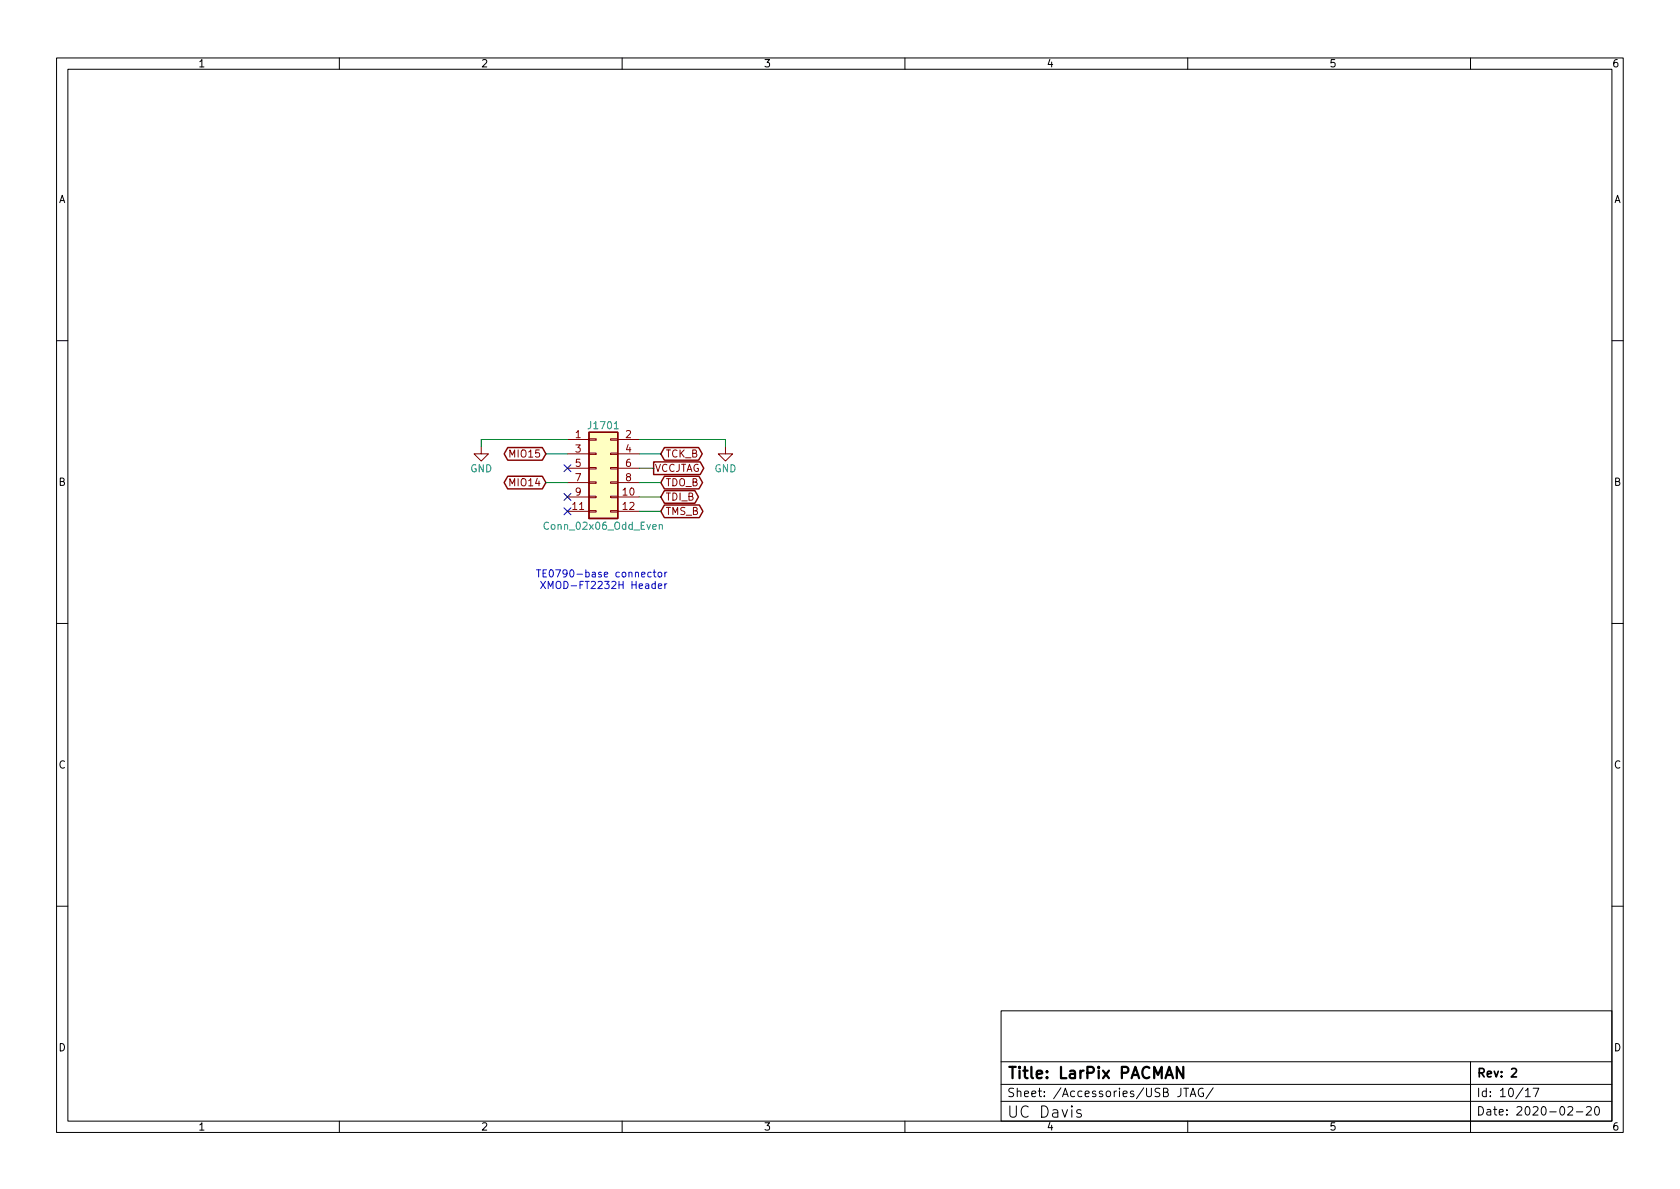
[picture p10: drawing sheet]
<svg xmlns="http://www.w3.org/2000/svg" width="297mm" height="210mm" viewBox="0 0 297 210" stroke-linecap="round" stroke-linejoin="round" font-family="sans-serif">
<g fill="none" stroke="#000" stroke-width=".18">
<path d="M10 10.2h277v190.1h-277zM12 12.2h273v186.1h-273zM60 10.2v2M110 10.2v2M160 10.2v2M210 10.2v2M260 10.2v2M10 60.2h2M285 60.2h2M10 110.2h2M285 110.2h2M10 160.2h2"/>
<path d="M177 178.7h108v19.6h-108zM285 160.2h2M60 198.3v2M110 198.3v2M160 198.3v2M177 194.8h108M177 191.8h108M177 187.8h108M191.1 196.3l-.5-.1-.2 .3 .1 .3 .6 .2 .1 .2-.1 .3-.2 .1-.5-.1M208.8 192.4v1.1a.48 .48 0 0 1-.6 .4M209.3 192.4h.8M209.7 192.4v1.5"/>
<path d="M210 198.3v2M210.4 193.9l.5-1.5 .5 1.5M210.6 193.5h.7M212.7 192.5a.74 .74 0 0 0-.9 .5 .74 .74 0 0 0 .6 .9l.4-.1v-.5h-.3M214.5 192.4l-1.3 1.9M260 187.7v12.6M269.7 192.9l.4-.5v1.5M269.7 193.9h.9M271.1 192.4h1l-.7 1.5M277.2 195.8l.6-.1 .2 .1 .1 .3-1 1.1h1M278.7 196.6h1.2M280.5 195.8l.6-.1 .2 .1 .1 .3-1 1.1h1"/>
<path d="M282.1 195.8l.2-.1a.81 .81 0 0 1 .6 .6 .81 .81 0 0 1-.3 .8l-.2 .1a.81 .81 0 0 1-.5-.6 .81 .81 0 0 1 .2-.8z"/>
</g>
<path d="M267.3 189.1l.5-.2 .3 .2v.3l-.9 1h.9" fill="none" stroke="#000" stroke-width=".3"/>
<path d="M209.2 188.7v2l-1.1-2v2" fill="none" stroke="#000" stroke-width=".4"/>
<g fill="none" stroke="#840000" stroke-width=".18">
<path d="M85.1 79v1.3h1.3l-1.3 1.2-1.3-1.2h1.3M100.3 77.7h3.8M104.1 77.6h1.3v.2h-1.3zM107.9 77.6h1.3v.2h-1.3zM109.2 77.7h3.8M128.3 79v1.3h-1.3l1.3 1.2 1.2-1.2h-1.2M100.3 87.9h3.8M100.3 90.4h3.8M100.3 80.3h3.8M100.3 82.8h3.8M100.3 85.3h3.8M104.1 87.8h1.3v.2h-1.3z"/>
<path d="M104.1 90.3h1.3v.2h-1.3zM104.1 85.2h1.3v.3h-1.3zM104.1 80.1h1.3v.3h-1.3zM104.1 82.7h1.3v.2h-1.3zM107.9 87.8h1.3v.2h-1.3zM107.9 90.3h1.3v.2h-1.3zM107.9 85.2h1.3v.3h-1.3zM107.9 80.1h1.3v.3h-1.3zM107.9 82.7h1.3v.2h-1.3zM109.2 87.9h3.8M109.2 90.4h3.8M109.2 80.3h3.8"/>
<path d="M109.2 82.8h3.8M109.2 85.3h3.8"/>
</g>
<path d="M104.1 76.4h5.1v15.3h-5.1z" fill="#ffffc2" stroke="#ffffc2" stroke-width=".18"/>
<path d="M89.8 79.1h6.1l.6 1.2-.6 1.1h-6.1l-.7-1.1zM104.1 76.4h5.1v15.3h-5.1zM117.5 79.1h6l.7 1.2-.7 1.1h-6l-.7-1.1zM89.8 84.2h6.1l.6 1.1-.6 1.2h-6.1l-.7-1.2zM115.6 81.7h8.2l.6 1.1-.6 1.1h-8.2zM117.5 84.2h6.1l.6 1.1-.6 1.2h-6.1l-.7-1.2zM117.5 86.8h5.4l.6 1.1-.6 1.1h-5.4l-.7-1.1zM117.5 89.3h6.1l.7 1.1-.7 1.1h-6.1l-.7-1.1z" fill="none" stroke="#840000" stroke-width=".25"/>
<path d="M108.6 75.8h.7M116.6 92.9l.1-.1h.4v.8M116.6 92.8v.8" fill="none" stroke="#008484" stroke-width=".18"/>
<path d="M94.9 100.8h.7M95.2 100.8v1.2M95.6 102.8l.8 1.3M96 101.4h.4M96.4 102.8l-.8 1.3M96.6 100.8h-.6v1.2h.6M96.9 104.1v-1.3l.5 .9 .4-.9v1.3M97.2 100.9l.2-.1a.68 .68 0 0 1 .5 .6 .68 .68 0 0 1-.5 .6l-.2-.1-.1-.4zM117.9 101.2l-.3 .2" fill="none" stroke="#0000c2" stroke-width=".18"/>
<path d="M100.3 77.7h-15.2v1.3M113 77.7h15.3v1.3M96.5 85.3h3.8M96.5 80.3h3.8M113 85.3h3.8M113 80.3h3.8M113 82.8h2.6M113 90.4h3.8M113 87.9h3.8" fill="none" stroke="#008400" stroke-width=".18"/>
<path d="M99.7 89.8l1.2 1.2M99.7 87.3l1.2 1.2M99.7 82.2l1.2 1.2M100.9 89.8l-1.2 1.2M100.9 87.3l-1.2 1.2M100.9 82.2l-1.2 1.2" fill="none" stroke="#000084" stroke-width=".18"/>
<g font-size="2.8">
<text x="178" y="190.8">Title: LarPix PACMAN</text>
<text x="178" y="197.7">UC Davis</text>
</g>
<g font-size="2.1">
<text x="261" y="190.5">Rev: 2</text>
<text x="178" y="194">Sheet: /Accessories/USB JTAG/</text>
<text x="261" y="197.3">Date: 2020-02-20</text>
<text x="261" y="194">Id: 10/17</text>
</g>
<g font-size="1.8">
<text x="35" y="11.9">1</text>
<text x="85" y="11.9">2</text>
<text x="135" y="11.9">3</text>
<text x="185" y="11.9">4</text>
<text x="235" y="11.9">5</text>
<text x="285" y="11.9">6</text>
<text x="10.3" y="35.9">A</text>
<text x="285.3" y="35.9">A</text>
<text x="10.3" y="85.9">B</text>
<text x="285.3" y="85.9">B</text>
<text x="10.3" y="135.9">C</text>
<text x="285.3" y="135.9">C</text>
<text x="10.3" y="185.9">D</text>
<text x="285.3" y="185.9">D</text>
<text x="35" y="199.9">1</text>
<text x="85" y="199.9">2</text>
<text x="135" y="199.9">3</text>
<text x="185" y="199.9">4</text>
<text x="235" y="199.9">5</text>
<text x="285" y="199.9">6</text>
</g>
<g font-size="1.8" fill="#840000">
<text x="101.7" y="77.5">1</text>
<text x="110.6" y="77.5">2</text>
<text x="90.4" y="80.9">MIO15</text>
<text x="101.7" y="80">3</text>
<text x="101.7" y="82.5">5</text>
<text x="110.6" y="80">4</text>
<text x="110.6" y="82.5">6</text>
<text x="115.7" y="83.4">VCCJTAG</text>
<text x="117.6" y="80.9">TCK_B</text>
<text x="90.4" y="86">MIO14</text>
<text x="101.7" y="85.1">7</text>
<text x="101.7" y="87.6">9</text>
<text x="110.1" y="87.6">10</text>
<text x="110.6" y="85.1">8</text>
<text x="117.6" y="86">TDO_B</text>
<text x="117.6" y="88.5">TDI_B</text>
<text x="101.3" y="90.2">11</text>
<text x="110.1" y="90.2">12</text>
<text x="117.6" y="91.1">TMS_B</text>
</g>
<g font-size="1.8" fill="#008484">
<text x="104.2" y="75.9">J1701</text>
<text x="83.1" y="83.5">GND</text>
<text x="126.3" y="83.5">GND</text>
<text x="96.6" y="93.7">Conn_02x06_Odd_Even</text>
</g>
<g font-size="1.8" fill="#0000c2">
<text x="98.3" y="102.1">TE0790-base connector</text>
<text x="98.4" y="104.1">XMOD-FT2232H Header</text>
</g>
</svg>
